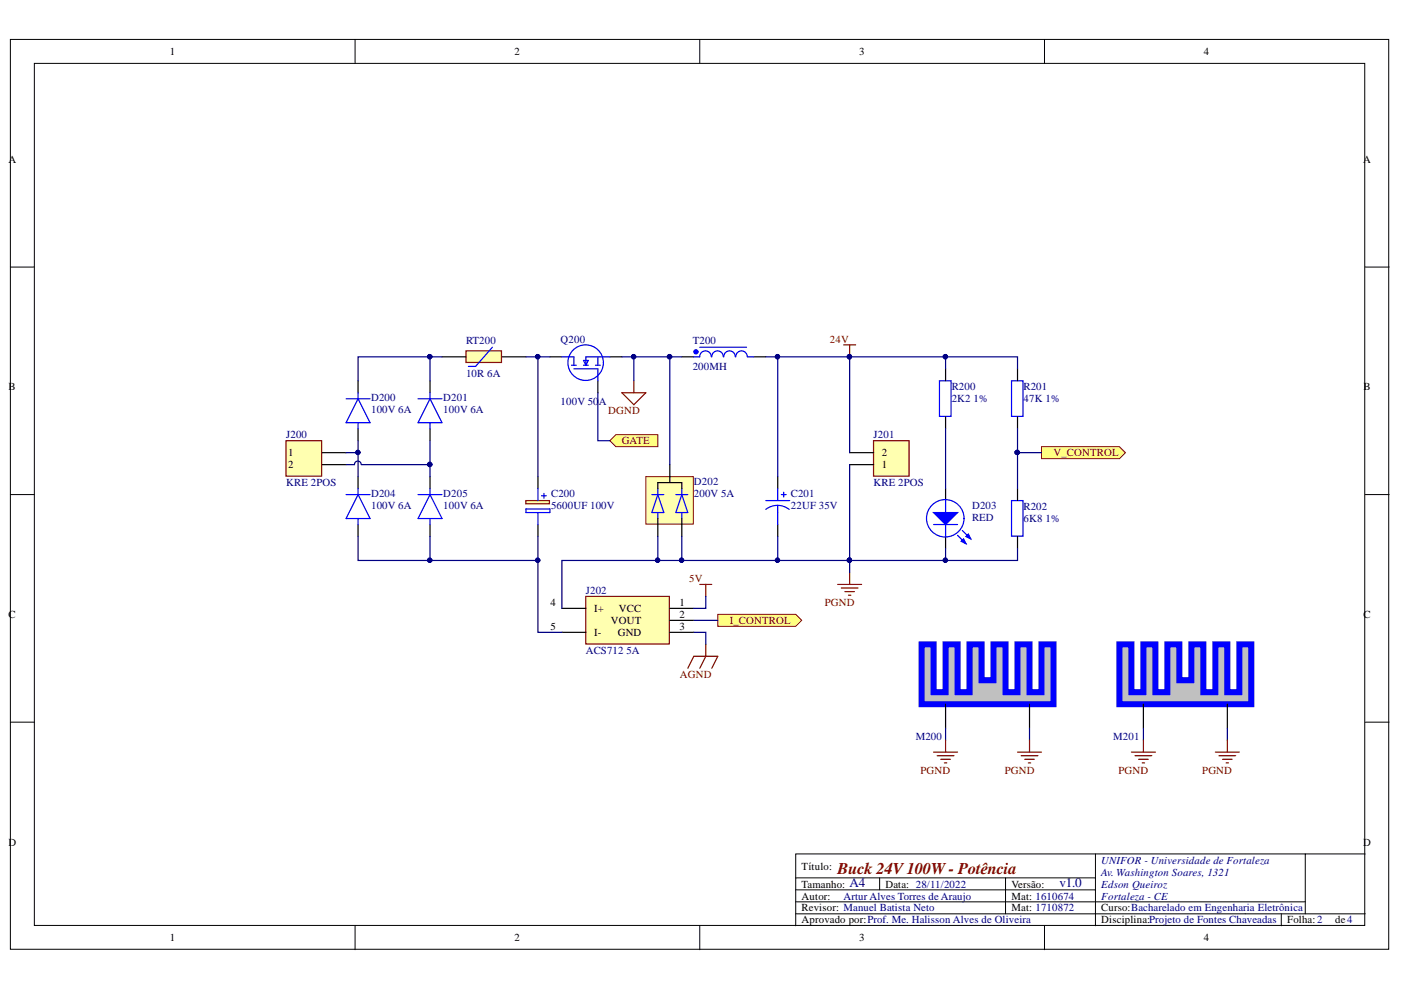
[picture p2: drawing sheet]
<svg xmlns="http://www.w3.org/2000/svg" width="297mm" height="210mm" viewBox="0 0 297 210" stroke-linecap="round" stroke-linejoin="round" font-family="sans-serif">
<g fill="#fff" stroke="#000" stroke-width=".21">
<path d="M2.2 8.4h292.2v192.9h-292.2z"/>
<path d="M7.3 13.4h282.1v182.8h-282.1z"/>
</g>
<g fill="none" stroke="#000" stroke-width=".21">
<path d="M75.3 8.4v5M148.4 8.4v5M221.5 8.4v5M2.2 56.6h5.1M289.5 56.6h5M2.2 104.9h5.1M289.5 104.9h5M2.2 153.1h5.1M289.5 153.1h5M75.3 196.3v5.1M148.4 196.3v5.1M168.7 186.1h63.6"/>
<path d="M168.7 193.8h120.8M168.7 188.7h63.6M168.7 191.2h108M186.5 186.1v2.6M213.2 186.1v7.7M221.5 196.3v5.1M232.3 181.1v15.2M271.7 193.8v2.5M276.7 181.1h-108v15.2M289.5 181.1h-12.8v12.7"/>
</g>
<g fill="none" stroke="#000" stroke-width=".25">
<path d="M116.6 75.7h2.5M129.3 75.7h2.5M144.6 75.7h2.5M159.8 75.7h2.5M75.9 80.7v2.6M75.9 90.9v2.5M91.2 80.7v2.6M91.2 90.9v2.5M126.8 80.7v2.6M75.9 101.1v2.5M75.9 111.2v2.6M91.2 101.1v2.5"/>
<path d="M91.2 111.2v2.6M164.9 101.1v2.5M164.9 111.2v2.6"/>
</g>
<g fill="none" stroke="#00f" stroke-width=".25">
<path d="M119.1 75.7h2.6v1.7M121.2 77.4h1M121.7 78.2h5.1v2.5M123.7 77.4h1M123.7 76.4h1l-.5 1zM126.3 77.4h1M126.8 75.7v1.7M129.3 75.7h-5.1v1.7M148.4 73.6h9.9M150.8 75.7a1.23 1.23 0 0 0-1.2-1.3 1.23 1.23 0 0 0-1.3 1.3h-1.2M153.4 75.7a1.22 1.22 0 0 0-1.3-1.3 1.22 1.22 0 0 0-1.2 1.3M155.9 75.7a1.22 1.22 0 0 0-1.2-1.3 1.22 1.22 0 0 0-1.2 1.3"/>
<path d="M158.4 75.7a1.22 1.22 0 0 0-1.2-1.3 1.22 1.22 0 0 0-1.2 1.3M158.5 75.7h1.3M73.4 84.5h5.1M75.9 84.5l2.6 5.1h-5.1zM75.9 83.3v1.2M75.9 89.6v1.3M88.6 84.5h5.1M91.2 84.5l2.5 5.1h-5.1zM91.2 83.3v1.2M91.2 89.6v1.3M73.4 104.9h5.1M75.9 103.6v1.3"/>
<path d="M75.9 109.9v1.3M75.9 104.9l2.6 5h-5.1zM88.6 104.9h5.1M91.2 103.6v1.3M91.2 109.9v1.3M91.2 104.9l2.5 5h-5.1zM162.3 106.1h5.1M164.9 107.2l1.5 .3 .9 .5M164.9 107.2l-1.4 .2-1.1 .6M164.9 103.6v2.5M164.9 107.2v4M165.7 104.9h1"/>
<path d="M166.2 104.4v1"/>
<circle cx="124.2" cy="76.9" r="3.8"/>
</g>
<circle cx="147.6" cy="74.6" r=".46" fill="#00f" stroke="#00f" stroke-width=".21"/>
<path d="M111.5 106.1h5v.7h-5z" fill="#ffffb0" stroke="#800000" stroke-width=".25"/>
<path d="M114.1 101.1v2.5M114.1 111.2v2.6" fill="none" stroke="#000" stroke-width=".25"/>
<path d="M111.5 107.9h5.1v.8h-5.1zM114.1 103.6v2.5M114.1 108.7v2.5M114.8 105.1h1M115.3 104.6v1" fill="none" stroke="#00f" stroke-width=".25"/>
<path d="M185.2 93.4h7.6v7.6h-7.6z" fill="#ffffb0" stroke="#800000" stroke-width=".25"/>
<path d="M215.7 78.2v2.5M180.1 98.5h5.1M180.1 96h5.1M215.7 88.4v2.5M215.7 103.6v2.5M215.7 113.8v2.5" fill="none" stroke="#000" stroke-width=".25"/>
<path d="M214.5 80.7h2.4v7.6h-2.4zM214.5 106.1h2.4v7.6h-2.4z" fill="none" stroke="#00f" stroke-width=".25"/>
<path d="M124.2 126.5h17.7v10h-17.7z" fill="#ffffb0" stroke="#800000" stroke-width=".25"/>
<path d="M119.1 129h5.1M119.1 134.1h5.1M142 129h5.1M142 131.5h5.1M142 134.1h5.1" fill="none" stroke="#000" stroke-width=".25"/>
<path d="M178.9 73.1h2.5M180.1 73.1v2.6M148.4 123.9h2.5M149.6 123.9v2.6M177.6 123.9h5.1M178.4 124.7h3.5M179.1 125.4h2.1M179.9 126.2h.5M180.1 121.4v2.5" fill="none" stroke="#800000" stroke-width=".25"/>
<circle cx="180.1" cy="75.6" r=".46" fill="#000080" stroke="#000080" stroke-width=".21"/>
<path d="M152.2 130.3h16.5l1.3 1.2-1.3 1.3h-16.5z" fill-rule="evenodd" fill="#ffff80" stroke="#800000" stroke-width=".21"/>
<path d="M98.8 74.4h7.5v2.5h-7.5z" fill="#ffffb0" stroke="#800000" stroke-width=".25"/>
<path d="M93.7 75.7h5.1M106.4 75.7h5.1" fill="none" stroke="#000" stroke-width=".25"/>
<path d="M104.4 73.6l-3.6 4.1h-1.5" fill="none" stroke="#00f" stroke-width=".25"/>
<g fill="#ffff80" stroke="#800000" stroke-width=".21">
<path d="M129.3 93.4l1.3-1.2h8.9v2.5h-8.9z" fill-rule="evenodd"/>
<path d="M220.8 94.7h16.5l1.3 1.3-1.3 1.2h-16.5z" fill-rule="evenodd"/>
</g>
<path d="M131.8 83.3h5.1l-2.5 2.5zM134.4 80.7v2.6" fill="none" stroke="#800000" stroke-width=".25"/>
<path d="M136.9 101.1h10.1v10h-10.1z" fill="#ffffb0" stroke="#800000" stroke-width=".21"/>
<path d="M142 98.5v3.8M139.5 103.6v-1.3h5.1v1.3M139.5 109.9v3.9M144.6 109.9v3.9" fill="none" stroke="#000" stroke-width=".25"/>
<path d="M138.2 104.9h2.5M139.5 104.9l1.2 3.8h-2.5zM139.5 103.6v1.3M139.5 108.7v1.2M143.3 104.9h2.5M144.6 104.9l1.2 3.8h-2.5zM144.6 103.6v1.3M144.6 108.7v1.2" fill="none" stroke="#00f" stroke-width=".25"/>
<path d="M60.6 93.4h7.6v7.6h-7.6z" fill="#ffffb0" stroke="#800000" stroke-width=".25"/>
<path d="M200.5 78.2v2.5M68.3 96h5.1M68.3 98.5h5.1M200.5 88.4v2.5M200.5 103.6v2.5M200.5 113.8v2.5" fill="none" stroke="#000" stroke-width=".25"/>
<path d="M199.2 80.7h2.5v7.6h-2.5z" fill="none" stroke="#00f" stroke-width=".25"/>
<path d="M197.9 108.7h5.1l-2.5 2.5z" fill="#00f"/>
<path d="M197.9 108.7h5.1l-2.5 2.5zM203 113.5l1.8 1.8M204 112.5l1.8 1.8" fill="none" stroke="#00f" stroke-width=".25"/>
<path d="M203.8 114.8l.5-.5 .5 1z" fill="#00f"/>
<path d="M203.8 114.8l.5-.5 .5 1z" fill="none" stroke="#00f" stroke-width=".25"/>
<path d="M204.8 113.8l.5-.6 .5 1.1z" fill="#00f"/>
<g fill="none" stroke="#00f" stroke-width=".25">
<path d="M197.9 111.2h5.1M200.5 106.1v2.6M200.5 111.2v2.6M204.8 113.8l.5-.6 .5 1.1z"/>
<circle cx="200.4" cy="109.9" r="4"/>
</g>
<path d="M149.6 136.6v2.5l-1.2 2.6M145.8 141.7l1.3-2.6h5.1l-1.3 2.6" fill="none" stroke="#800000" stroke-width=".25"/>
<g fill="none" stroke="#000080" stroke-width=".25">
<path d="M91.2 75.7h2.5M111.5 75.7h5.1M114.1 75.7v25.4M131.8 75.7h10.2v22.8M134.4 75.7v5M142 75.7h2.6M162.3 75.7h38.2v2.5M164.9 75.7v25.4M180.1 75.7v20.3M200.5 75.7h15.2v2.5M75.9 80.7v-5h15.3v5M75.9 93.4v2.6h-2.5"/>
<path d="M75.9 96v5.1M76.6 98.5a.71 .71 0 0 0-.7-.7 .71 .71 0 0 0-.7 .7h-1.8M91.2 93.4v5.1h-14.5M91.2 98.5v2.6M126.8 83.3v10.1h2.5M180.1 98.5v22.9M200.5 90.9v12.7M215.7 96h5.1M215.7 90.9v12.7M75.9 113.8v5h15.3v-5M91.2 118.8h22.9v15.3h5M114.1 113.8v5"/>
<path d="M139.5 113.8v5M144.6 113.8v5M164.9 113.8v5M200.5 116.3v2.5M215.7 116.3v2.5h-96.6v10.2M147.1 134.1h2.5v2.5M147.1 131.5h5.1M149.6 126.5v2.5h-2.5"/>
</g>
<g fill="#000080" stroke="#000080" stroke-width=".21">
<circle cx="75.9" cy="95.9" r=".46"/>
<circle cx="91.1" cy="98.5" r=".47"/>
<circle cx="91.1" cy="75.6" r=".47"/>
<circle cx="141.9" cy="75.6" r=".47"/>
<circle cx="180.1" cy="118.8" r=".46"/>
<circle cx="180.1" cy="75.6" r=".46"/>
<circle cx="164.8" cy="118.8" r=".46"/>
<circle cx="164.8" cy="75.6" r=".46"/>
<circle cx="114" cy="118.8" r=".46"/>
<circle cx="134.3" cy="75.6" r=".46"/>
<circle cx="215.7" cy="95.9" r=".46"/>
<circle cx="114" cy="75.6" r=".46"/>
<circle cx="200.4" cy="75.6" r=".46"/>
<circle cx="139.4" cy="118.8" r=".46"/>
<circle cx="144.5" cy="118.8" r=".46"/>
<circle cx="200.4" cy="118.8" r=".46"/>
<circle cx="91.1" cy="118.8" r=".46"/>
</g>
<path d="M195.4 136.6h2.5v10.2h2.6v-10.2h2.5v10.2h2.6v-10.2h2.5v7.6h2.5v-7.6h2.6v10.2h2.5v-10.2h2.6v10.2h2.5v-10.2h2.6v12.7h-28z" fill-rule="evenodd" fill="#c0c0c0"/>
<path d="M195.4 136.6h2.5v10.2h2.6v-10.2h2.5v10.2h2.6v-10.2h2.5v7.6h2.5v-7.6h2.6v10.2h2.5v-10.2h2.6v10.2h2.5v-10.2h2.6v12.7h-28z" fill="none" stroke="#00f" stroke-width="1.3"/>
<path d="M200.5 149.3v5.1M218.3 149.3v5.1" fill="none" stroke="#000" stroke-width=".25"/>
<path d="M200.5 154.4v2.5M218.3 154.4v2.5" fill="none" stroke="#000080" stroke-width=".25"/>
<path d="M237.3 136.6h2.6v10.2h2.5v-10.2h2.6v10.2h2.5v-10.2h2.6v7.6h2.5v-7.6h2.5v10.2h2.6v-10.2h2.5v10.2h2.6v-10.2h2.5v12.7h-28z" fill-rule="evenodd" fill="#c0c0c0"/>
<path d="M237.3 136.6h2.6v10.2h2.5v-10.2h2.6v10.2h2.5v-10.2h2.6v7.6h2.5v-7.6h2.5v10.2h2.6v-10.2h2.5v10.2h2.6v-10.2h2.5v12.7h-28z" fill="none" stroke="#00f" stroke-width="1.3"/>
<path d="M242.4 149.3v5.1M260.2 149.3v5.1" fill="none" stroke="#000" stroke-width=".25"/>
<path d="M242.4 154.4v2.5M260.2 154.4v2.5" fill="none" stroke="#000080" stroke-width=".25"/>
<g fill="none" stroke="#800000" stroke-width=".25">
<path d="M197.9 159.5h5.1M200.5 156.9v2.6M215.7 159.5h5.1M218.3 156.9v2.6M239.9 159.5h5.1M242.4 156.9v2.6M257.7 159.5h5.1M260.2 156.9v2.6M198.7 160.2h3.6M199.5 161h2M200.2 161.8h.5M216.5 160.2h3.6"/>
<path d="M217.3 161h2M218 161.8h.5M240.6 160.2h3.6M241.4 161h2M242.2 161.8h.5M258.4 160.2h3.6M259.2 161h2M260 161.8h.5"/>
</g>
<text font-size="3.5" fill="#800000" x="177.6" y="185.4">Buck 24V100W- Potência</text>
<g font-size="2.8" fill="#000080">
<text x="180.1" y="188.1">A4</text>
<text x="224.6" y="188.1">v1.0</text>
</g>
<g font-size="2.3">
<text x="36" y="11.7">1</text>
<text x="109.1" y="11.7">2</text>
<text x="182.1" y="11.7">3</text>
<text x="255.2" y="11.7">4</text>
<text x="1.8" y="34.5">A</text>
<text x="289" y="34.5">A</text>
<text x="1.8" y="82.8">B</text>
<text x="289.1" y="82.8">B</text>
<text x="61.1" y="96.7">1</text>
<text x="61.1" y="99.3">2</text>
<text x="187" y="99.3">1</text>
<text x="187" y="96.7">2</text>
<text x="1.8" y="131">C</text>
<text x="116.8" y="128.5">4</text>
<text x="126" y="129.8">I+</text>
<text x="131.2" y="129.8">VCC</text>
<text x="144.1" y="128.5">1</text>
<text x="144.1" y="131">2</text>
<text x="289.1" y="131">C</text>
<text x="116.8" y="133.6">5</text>
<text x="126" y="134.8">I-</text>
<text x="129.5" y="132.3">VOUT</text>
<text x="131" y="134.8">GND</text>
<text x="144.1" y="133.6">3</text>
<text x="1.8" y="179.3">D</text>
<text x="289" y="179.3">D</text>
<text x="170" y="184.4">Título:</text>
<text x="170" y="188.2">Tamanho:</text>
<text x="170" y="190.7">Autor:</text>
<text x="187.7" y="188.2">Data: 28/11/2022</text>
<text x="214.5" y="188.2">Versão:</text>
<text x="214.5" y="190.7">Mat: 1610674</text>
<text x="170" y="193.3">Revisor: Manuel Batista Neto</text>
<text x="170" y="195.8">Aprovado por:Prof. Me. Halisson Alves de Oliveira</text>
<text x="214.5" y="193.3">Mat: 1710872</text>
<text x="233.5" y="195.8">Disciplina:Projeto de Fontes Chaveadas</text>
<text x="233.5" y="193.3">Curso:Bacharelado em Engenharia Eletrônica</text>
<text x="272.9" y="195.8">Folha:2</text>
<text x="283.1" y="195.8">de4</text>
<text x="36" y="199.6">1</text>
<text x="109.1" y="199.6">2</text>
<text x="182.1" y="199.6">3</text>
<text x="255.2" y="199.6">4</text>
</g>
<g font-size="2.3" fill="#000080">
<text x="98.8" y="72.9">RT200</text>
<text x="118.9" y="72.6">Q200</text>
<text x="146.9" y="72.9">T200</text>
<text x="98.8" y="80">10R 6A</text>
<text x="146.9" y="78.5">200MH</text>
<text x="201.8" y="82.8">R200</text>
<text x="217" y="82.8">R201</text>
<text x="78.7" y="85.1">D200</text>
<text x="78.7" y="87.6">100V 6A</text>
<text x="94" y="85.1">D201</text>
<text x="94" y="87.6">100V 6A</text>
<text x="118.9" y="85.8">100V 50</text>
<text x="127" y="85.8">A</text>
<text x="201.8" y="85.3">2K2</text>
<text x="206.4" y="85.3">1%</text>
<text x="217" y="85.3">47K 1%</text>
<text x="60.7" y="92.9">J200</text>
<text x="185.2" y="92.9">J201</text>
<text x="60.7" y="103.1">KRE 2POS</text>
<text x="78.7" y="105.4">D204</text>
<text x="78.7" y="108">100V 6A</text>
<text x="94" y="105.4">D205</text>
<text x="94" y="108">100V 6A</text>
<text x="116.8" y="105.4">C200</text>
<text x="116.8" y="108">5600UF 100V</text>
<text x="147.1" y="102.8">D202</text>
<text x="147.1" y="105.4">200V 5A</text>
<text x="167.7" y="105.4">C201</text>
<text x="167.7" y="108">22UF 35V</text>
<text x="185.2" y="103.1">KRE 2POS</text>
<text x="206.1" y="108">D203</text>
<text x="206.1" y="110.5">RED</text>
<text x="217" y="108.2">R202</text>
<text x="217" y="110.7">6K8</text>
<text x="221.7" y="110.7">1%</text>
<text x="124.2" y="126">J202</text>
<text x="124.2" y="138.6">ACS712</text>
<text x="132.8" y="138.6">5A</text>
<text x="194.2" y="156.9">M200</text>
<text x="236" y="156.9">M201</text>
<text x="233.5" y="183.1">UNIFOR - Universidade de Fortaleza</text>
<text x="233.5" y="185.6">Av. Washington Soares, 1321</text>
<text x="178.8" y="190.7">Artur Alves Torres de Araujo</text>
<text x="233.5" y="188.2">Edson Queiroz</text>
<text x="233.5" y="190.7">Fortaleza - CE</text>
</g>
<g font-size="2.3" fill="#800000">
<text x="176" y="72.6">24V</text>
<text x="128.9" y="87.8">DGND</text>
<text x="131.8" y="94.2">GATE</text>
<text x="223.4" y="96.7">V_CONTROL</text>
<text x="146.1" y="123.4">5V</text>
<text x="174.9" y="128.5">PGND</text>
<text x="154.7" y="132.3">I_CONTROL</text>
<text x="144.2" y="143.7">AGND</text>
<text x="195.2" y="164.1">PGND</text>
<text x="213" y="164.1">PGND</text>
<text x="237.1" y="164.1">PGND</text>
<text x="254.9" y="164.1">PGND</text>
</g>
</svg>
